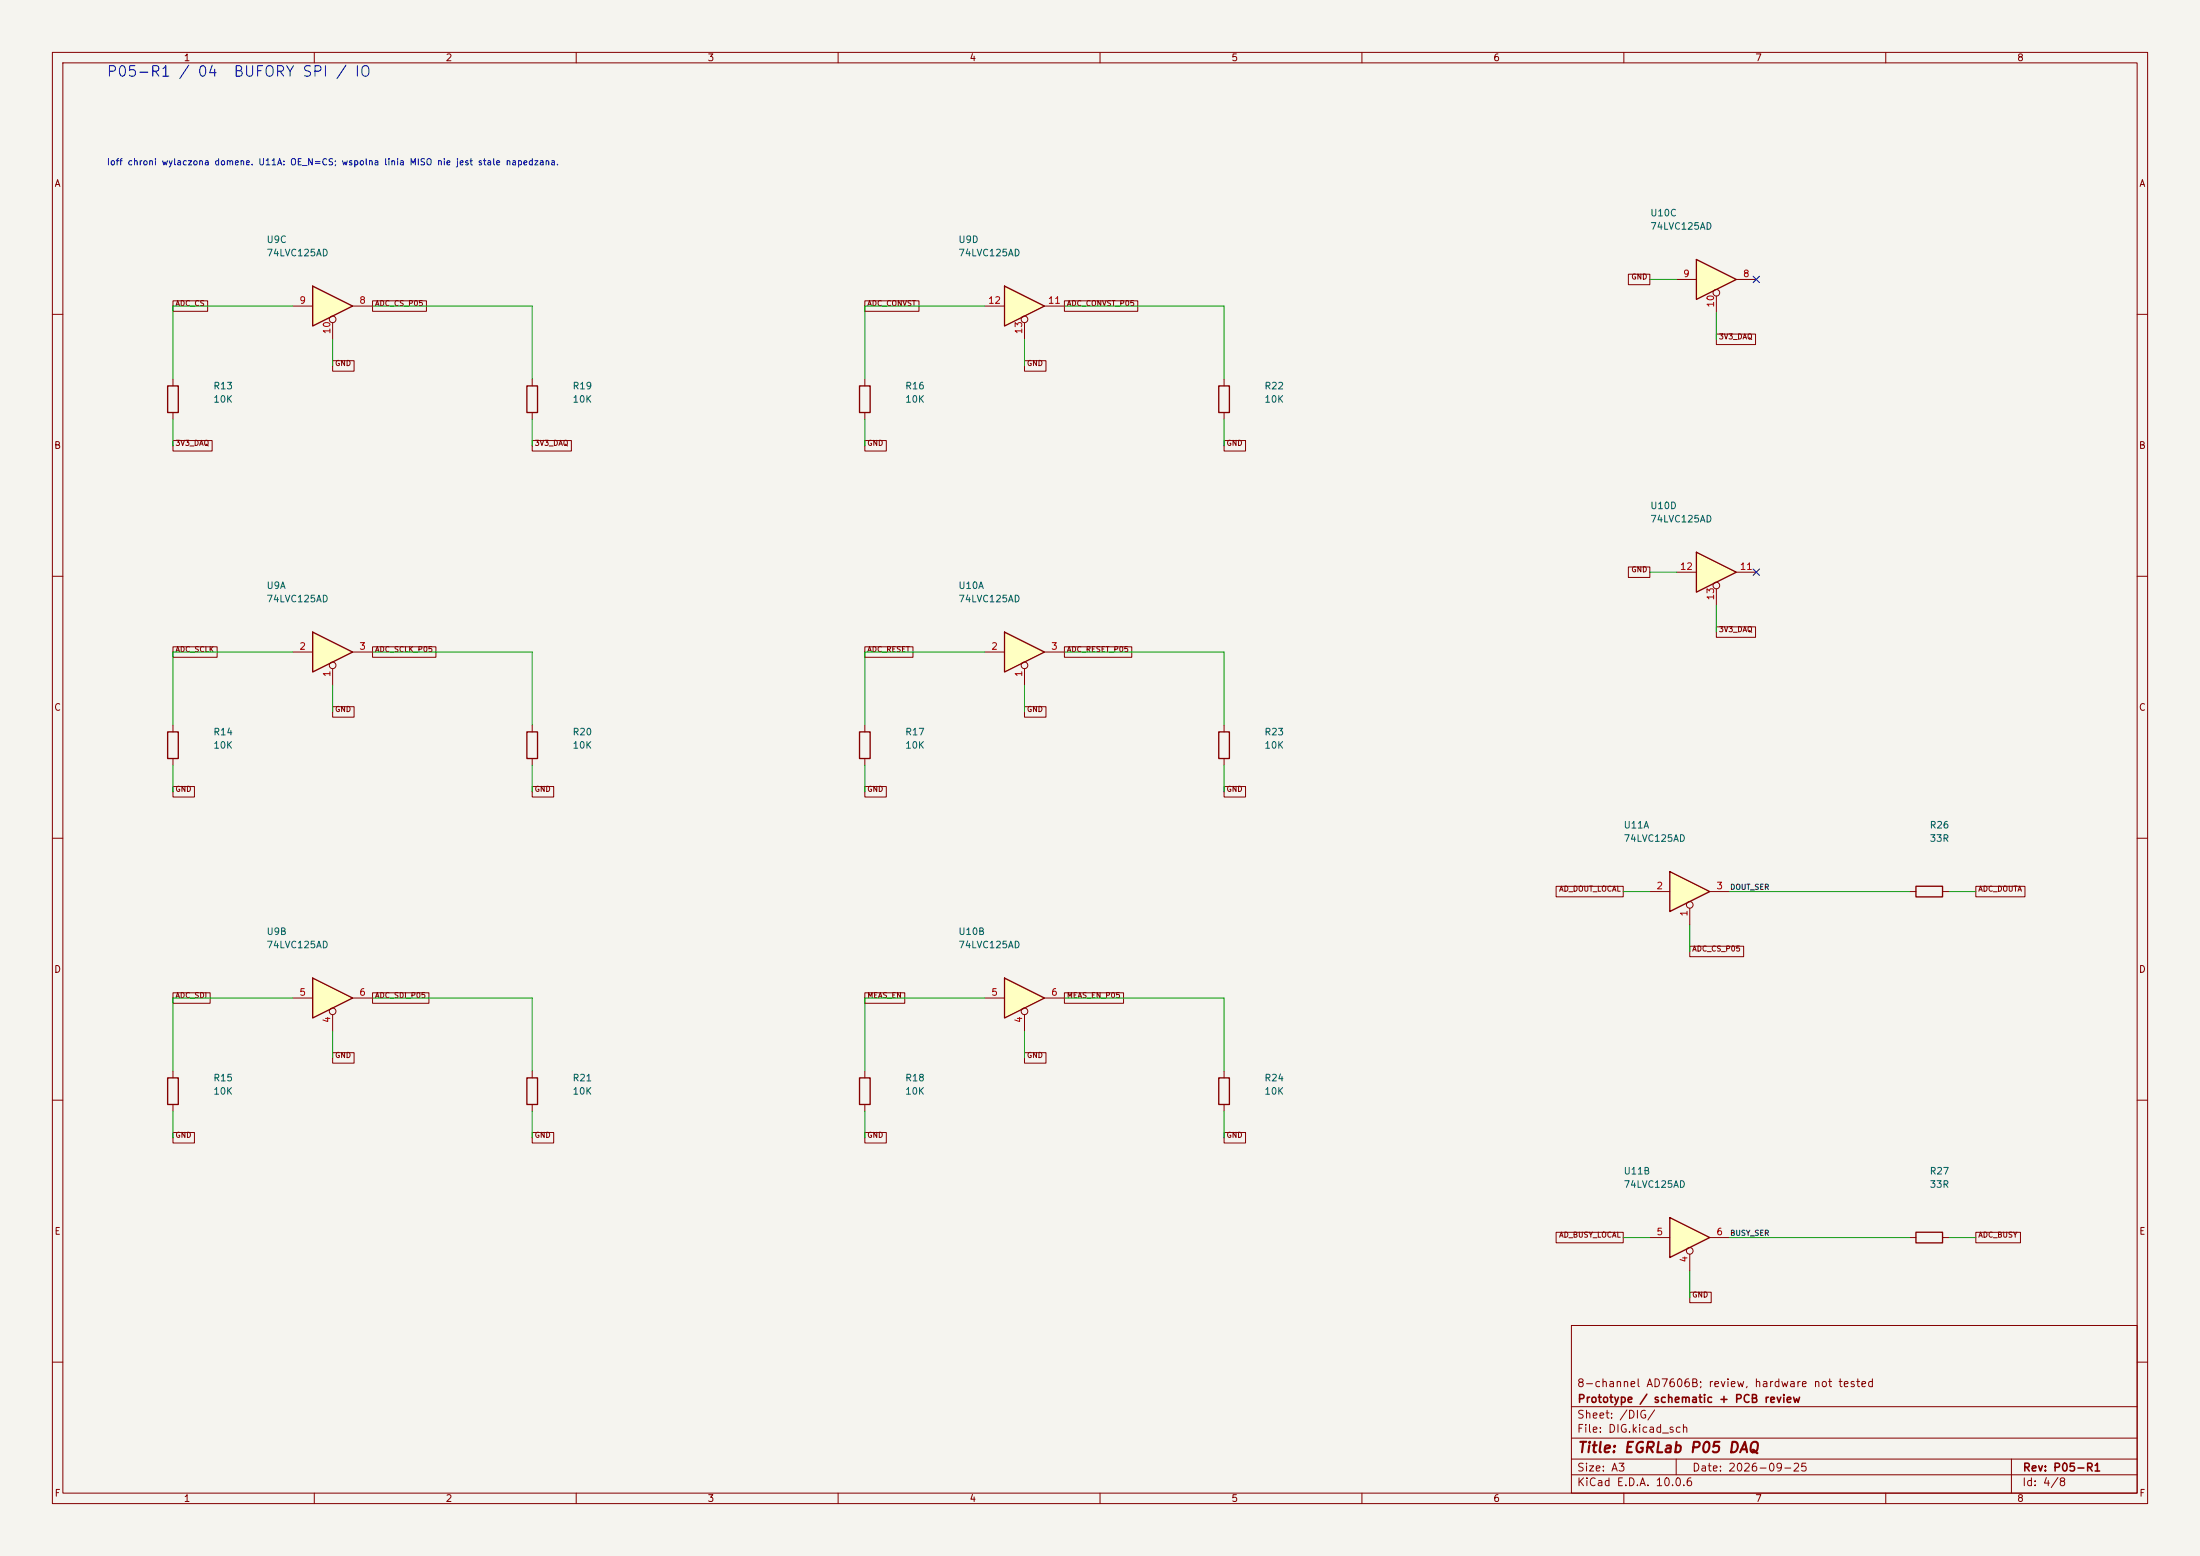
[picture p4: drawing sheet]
(kicad_sch (version 20250114) (generator "eeschema") (paper "A3") (title_block (title "EGRLab P05 DAQ") (date "2026-09-25") (rev "P05-R1") (company "Prototype / schematic + PCB review") (comment 1 "8-channel AD7606B; review, hardware not tested"))(lib_symbols (symbol "P05:74LVC125AD" (pin_names (offset 1.016)) (exclude_from_sim no) (in_bom yes) (on_board yes) (in_pos_files yes) (duplicate_pin_numbers_are_jumpers no) (symbol "74LVC125AD_1_0" (polyline (pts (xy -3.81 3.81) (xy -3.81 -3.81) (xy 3.81 0) (xy -3.81 3.81)) (stroke (width 0.254) (type default)) (fill (type background))) (pin input inverted (at 0 -6.35 90) (length 4.445) (name "" (effects (font (size 1.27 1.27)))) (number "1" (effects (font (size 1.27 1.27))))) (pin input line (at -7.62 0 0) (length 3.81) (name "" (effects (font (size 1.27 1.27)))) (number "2" (effects (font (size 1.27 1.27))))) (pin tri_state line (at 7.62 0 180) (length 3.81) (name "" (effects (font (size 1.27 1.27)))) (number "3" (effects (font (size 1.27 1.27)))))) (symbol "74LVC125AD_2_0" (polyline (pts (xy -3.81 3.81) (xy -3.81 -3.81) (xy 3.81 0) (xy -3.81 3.81)) (stroke (width 0.254) (type default)) (fill (type background))) (pin input inverted (at 0 -6.35 90) (length 4.445) (name "" (effects (font (size 1.27 1.27)))) (number "4" (effects (font (size 1.27 1.27))))) (pin input line (at -7.62 0 0) (length 3.81) (name "" (effects (font (size 1.27 1.27)))) (number "5" (effects (font (size 1.27 1.27))))) (pin tri_state line (at 7.62 0 180) (length 3.81) (name "" (effects (font (size 1.27 1.27)))) (number "6" (effects (font (size 1.27 1.27)))))) (symbol "74LVC125AD_3_0" (polyline (pts (xy -3.81 3.81) (xy -3.81 -3.81) (xy 3.81 0) (xy -3.81 3.81)) (stroke (width 0.254) (type default)) (fill (type background))) (pin tri_state line (at 7.62 0 180) (length 3.81) (name "" (effects (font (size 1.27 1.27)))) (number "8" (effects (font (size 1.27 1.27))))) (pin input line (at -7.62 0 0) (length 3.81) (name "" (effects (font (size 1.27 1.27)))) (number "9" (effects (font (size 1.27 1.27))))) (pin input inverted (at 0 -6.35 90) (length 4.445) (name "" (effects (font (size 1.27 1.27)))) (number "10" (effects (font (size 1.27 1.27)))))) (symbol "74LVC125AD_4_0" (polyline (pts (xy -3.81 3.81) (xy -3.81 -3.81) (xy 3.81 0) (xy -3.81 3.81)) (stroke (width 0.254) (type default)) (fill (type background))) (pin tri_state line (at 7.62 0 180) (length 3.81) (name "" (effects (font (size 1.27 1.27)))) (number "11" (effects (font (size 1.27 1.27))))) (pin input line (at -7.62 0 0) (length 3.81) (name "" (effects (font (size 1.27 1.27)))) (number "12" (effects (font (size 1.27 1.27))))) (pin input inverted (at 0 -6.35 90) (length 4.445) (name "" (effects (font (size 1.27 1.27)))) (number "13" (effects (font (size 1.27 1.27)))))) (symbol "74LVC125AD_5_0" (pin power_in line (at 0 -12.7 90) (length 5.08) (name "GND" (effects (font (size 1.27 1.27)))) (number "7" (effects (font (size 1.27 1.27))))) (pin power_in line (at 0 12.7 270) (length 5.08) (name "VCC" (effects (font (size 1.27 1.27)))) (number "14" (effects (font (size 1.27 1.27)))))) (symbol "74LVC125AD_5_1" (rectangle (start -5.08 7.62) (end 5.08 -7.62) (stroke (width 0.254) (type default)) (fill (type background)))) (embedded_fonts no))(symbol "P05:R" (pin_numbers (hide yes)) (pin_names (offset 0)) (exclude_from_sim no) (in_bom yes) (on_board yes) (in_pos_files yes) (duplicate_pin_numbers_are_jumpers no) (symbol "R_0_1" (rectangle (start -1.016 -2.54) (end 1.016 2.54) (stroke (width 0.254) (type default)) (fill (type none)))) (symbol "R_1_1" (pin passive line (at 0 3.81 270) (length 1.27) (name "" (effects (font (size 1.27 1.27)))) (number "1" (effects (font (size 1.27 1.27))))) (pin passive line (at 0 -3.81 90) (length 1.27) (name "" (effects (font (size 1.27 1.27)))) (number "2" (effects (font (size 1.27 1.27)))))) (embedded_fonts no)))(symbol (lib_id "P05:74LVC125AD") (at 63.5 58.42 0) (unit 3) (in_bom yes) (on_board yes) (dnp no) (property "Reference" "U9" (at 50.8 45.72 0) (effects (font (size 1.27 1.27)) (justify left))) (property "Value" "74LVC125AD" (at 50.8 48.26 0) (effects (font (size 1.27 1.27)) (justify left)))(property "Footprint" "Package_SO:SOIC-14_3.9x8.7mm_P1.27mm" (at 63.5 58.42 0) (effects (font (size 1 1)) hide))(property "MPN" "74LVC125AD,118" (at 63.5 58.42 0) (effects (font (size 1 1)) hide))(property "BaselineRef" "U_RX1" (at 63.5 58.42 0) (effects (font (size 1 1)) hide))(property "Datasheet" "https://assets.nexperia.com/documents/data-sheet/74LVC125A.pdf" (at 63.5 58.42 0) (effects (font (size 1 1)) hide))(pin "8")(pin "9")(pin "10"))(symbol (lib_id "P05:R") (at 33.02 76.2 0) (unit 1) (in_bom yes) (on_board yes) (dnp no) (property "Reference" "R13" (at 40.64 73.66 0) (effects (font (size 1.27 1.27)) (justify left))) (property "Value" "10K" (at 40.64 76.2 0) (effects (font (size 1.27 1.27)) (justify left)))(property "Footprint" "Resistor_THT:R_Axial_DIN0207_L6.3mm_D2.5mm_P10.16mm_Horizontal" (at 33.02 76.2 0) (effects (font (size 1 1)) hide))(property "MPN" "metal film resistor 10K 1%" (at 33.02 76.2 0) (effects (font (size 1 1)) hide))(property "BaselineRef" "R_EXT_ADC_CS" (at 33.02 76.2 0) (effects (font (size 1 1)) hide))(property "Datasheet" "" (at 33.02 76.2 0) (effects (font (size 1 1)) hide))(pin "1")(pin "2"))(symbol (lib_id "P05:R") (at 101.6 76.2 0) (unit 1) (in_bom yes) (on_board yes) (dnp no) (property "Reference" "R19" (at 109.22 73.66 0) (effects (font (size 1.27 1.27)) (justify left))) (property "Value" "10K" (at 109.22 76.2 0) (effects (font (size 1.27 1.27)) (justify left)))(property "Footprint" "Resistor_THT:R_Axial_DIN0207_L6.3mm_D2.5mm_P10.16mm_Horizontal" (at 101.6 76.2 0) (effects (font (size 1 1)) hide))(property "MPN" "metal film resistor 10K 1%" (at 101.6 76.2 0) (effects (font (size 1 1)) hide))(property "BaselineRef" "R_LOCAL_ADC_CS_P05" (at 101.6 76.2 0) (effects (font (size 1 1)) hide))(property "Datasheet" "" (at 101.6 76.2 0) (effects (font (size 1 1)) hide))(pin "1")(pin "2"))(wire (pts (xy 33.02 72.39) (xy 33.02 58.42)) (stroke (width 0) (type default)))(wire (pts (xy 33.02 58.42) (xy 55.88 58.42)) (stroke (width 0) (type default)))(global_label "ADC_CS" (shape passive)  (at 33.02 58.42 0) (effects (font (size 1 1)) (justify left bottom)))(wire (pts (xy 101.6 72.39) (xy 101.6 58.42)) (stroke (width 0) (type default)))(wire (pts (xy 71.12 58.42) (xy 101.6 58.42)) (stroke (width 0) (type default)))(global_label "ADC_CS_P05" (shape passive)  (at 71.12 58.42 0) (effects (font (size 1 1)) (justify left bottom)))(symbol (lib_id "P05:74LVC125AD") (at 63.5 124.46 0) (unit 1) (in_bom yes) (on_board yes) (dnp no) (property "Reference" "U9" (at 50.8 111.76 0) (effects (font (size 1.27 1.27)) (justify left))) (property "Value" "74LVC125AD" (at 50.8 114.30000000000001 0) (effects (font (size 1.27 1.27)) (justify left)))(property "Footprint" "Package_SO:SOIC-14_3.9x8.7mm_P1.27mm" (at 63.5 124.46 0) (effects (font (size 1 1)) hide))(property "MPN" "74LVC125AD,118" (at 63.5 124.46 0) (effects (font (size 1 1)) hide))(property "BaselineRef" "U_RX1" (at 63.5 124.46 0) (effects (font (size 1 1)) hide))(property "Datasheet" "https://assets.nexperia.com/documents/data-sheet/74LVC125A.pdf" (at 63.5 124.46 0) (effects (font (size 1 1)) hide))(pin "1")(pin "2")(pin "3"))(symbol (lib_id "P05:R") (at 33.02 142.24 0) (unit 1) (in_bom yes) (on_board yes) (dnp no) (property "Reference" "R14" (at 40.64 139.7 0) (effects (font (size 1.27 1.27)) (justify left))) (property "Value" "10K" (at 40.64 142.23999999999998 0) (effects (font (size 1.27 1.27)) (justify left)))(property "Footprint" "Resistor_THT:R_Axial_DIN0207_L6.3mm_D2.5mm_P10.16mm_Horizontal" (at 33.02 142.24 0) (effects (font (size 1 1)) hide))(property "MPN" "metal film resistor 10K 1%" (at 33.02 142.24 0) (effects (font (size 1 1)) hide))(property "BaselineRef" "R_EXT_ADC_SCLK" (at 33.02 142.24 0) (effects (font (size 1 1)) hide))(property "Datasheet" "" (at 33.02 142.24 0) (effects (font (size 1 1)) hide))(pin "1")(pin "2"))(symbol (lib_id "P05:R") (at 101.6 142.24 0) (unit 1) (in_bom yes) (on_board yes) (dnp no) (property "Reference" "R20" (at 109.22 139.7 0) (effects (font (size 1.27 1.27)) (justify left))) (property "Value" "10K" (at 109.22 142.23999999999998 0) (effects (font (size 1.27 1.27)) (justify left)))(property "Footprint" "Resistor_THT:R_Axial_DIN0207_L6.3mm_D2.5mm_P10.16mm_Horizontal" (at 101.6 142.24 0) (effects (font (size 1 1)) hide))(property "MPN" "metal film resistor 10K 1%" (at 101.6 142.24 0) (effects (font (size 1 1)) hide))(property "BaselineRef" "R_LOCAL_ADC_SCLK_P05" (at 101.6 142.24 0) (effects (font (size 1 1)) hide))(property "Datasheet" "" (at 101.6 142.24 0) (effects (font (size 1 1)) hide))(pin "1")(pin "2"))(wire (pts (xy 33.02 138.43) (xy 33.02 124.46)) (stroke (width 0) (type default)))(wire (pts (xy 33.02 124.46) (xy 55.88 124.46)) (stroke (width 0) (type default)))(global_label "ADC_SCLK" (shape passive)  (at 33.02 124.46 0) (effects (font (size 1 1)) (justify left bottom)))(wire (pts (xy 101.6 138.43) (xy 101.6 124.46)) (stroke (width 0) (type default)))(wire (pts (xy 71.12 124.46) (xy 101.6 124.46)) (stroke (width 0) (type default)))(global_label "ADC_SCLK_P05" (shape passive)  (at 71.12 124.46 0) (effects (font (size 1 1)) (justify left bottom)))(symbol (lib_id "P05:74LVC125AD") (at 63.5 190.5 0) (unit 2) (in_bom yes) (on_board yes) (dnp no) (property "Reference" "U9" (at 50.8 177.8 0) (effects (font (size 1.27 1.27)) (justify left))) (property "Value" "74LVC125AD" (at 50.8 180.34 0) (effects (font (size 1.27 1.27)) (justify left)))(property "Footprint" "Package_SO:SOIC-14_3.9x8.7mm_P1.27mm" (at 63.5 190.5 0) (effects (font (size 1 1)) hide))(property "MPN" "74LVC125AD,118" (at 63.5 190.5 0) (effects (font (size 1 1)) hide))(property "BaselineRef" "U_RX1" (at 63.5 190.5 0) (effects (font (size 1 1)) hide))(property "Datasheet" "https://assets.nexperia.com/documents/data-sheet/74LVC125A.pdf" (at 63.5 190.5 0) (effects (font (size 1 1)) hide))(pin "4")(pin "5")(pin "6"))(symbol (lib_id "P05:R") (at 33.02 208.28 0) (unit 1) (in_bom yes) (on_board yes) (dnp no) (property "Reference" "R15" (at 40.64 205.74 0) (effects (font (size 1.27 1.27)) (justify left))) (property "Value" "10K" (at 40.64 208.28 0) (effects (font (size 1.27 1.27)) (justify left)))(property "Footprint" "Resistor_THT:R_Axial_DIN0207_L6.3mm_D2.5mm_P10.16mm_Horizontal" (at 33.02 208.28 0) (effects (font (size 1 1)) hide))(property "MPN" "metal film resistor 10K 1%" (at 33.02 208.28 0) (effects (font (size 1 1)) hide))(property "BaselineRef" "R_EXT_ADC_SDI" (at 33.02 208.28 0) (effects (font (size 1 1)) hide))(property "Datasheet" "" (at 33.02 208.28 0) (effects (font (size 1 1)) hide))(pin "1")(pin "2"))(symbol (lib_id "P05:R") (at 101.6 208.28 0) (unit 1) (in_bom yes) (on_board yes) (dnp no) (property "Reference" "R21" (at 109.22 205.74 0) (effects (font (size 1.27 1.27)) (justify left))) (property "Value" "10K" (at 109.22 208.28 0) (effects (font (size 1.27 1.27)) (justify left)))(property "Footprint" "Resistor_THT:R_Axial_DIN0207_L6.3mm_D2.5mm_P10.16mm_Horizontal" (at 101.6 208.28 0) (effects (font (size 1 1)) hide))(property "MPN" "metal film resistor 10K 1%" (at 101.6 208.28 0) (effects (font (size 1 1)) hide))(property "BaselineRef" "R_LOCAL_ADC_SDI_P05" (at 101.6 208.28 0) (effects (font (size 1 1)) hide))(property "Datasheet" "" (at 101.6 208.28 0) (effects (font (size 1 1)) hide))(pin "1")(pin "2"))(wire (pts (xy 33.02 204.47) (xy 33.02 190.5)) (stroke (width 0) (type default)))(wire (pts (xy 33.02 190.5) (xy 55.88 190.5)) (stroke (width 0) (type default)))(global_label "ADC_SDI" (shape passive)  (at 33.02 190.5 0) (effects (font (size 1 1)) (justify left bottom)))(wire (pts (xy 101.6 204.47) (xy 101.6 190.5)) (stroke (width 0) (type default)))(wire (pts (xy 71.12 190.5) (xy 101.6 190.5)) (stroke (width 0) (type default)))(global_label "ADC_SDI_P05" (shape passive)  (at 71.12 190.5 0) (effects (font (size 1 1)) (justify left bottom)))(symbol (lib_id "P05:74LVC125AD") (at 195.58 58.42 0) (unit 4) (in_bom yes) (on_board yes) (dnp no) (property "Reference" "U9" (at 182.88 45.72 0) (effects (font (size 1.27 1.27)) (justify left))) (property "Value" "74LVC125AD" (at 182.88 48.26 0) (effects (font (size 1.27 1.27)) (justify left)))(property "Footprint" "Package_SO:SOIC-14_3.9x8.7mm_P1.27mm" (at 195.58 58.42 0) (effects (font (size 1 1)) hide))(property "MPN" "74LVC125AD,118" (at 195.58 58.42 0) (effects (font (size 1 1)) hide))(property "BaselineRef" "U_RX1" (at 195.58 58.42 0) (effects (font (size 1 1)) hide))(property "Datasheet" "https://assets.nexperia.com/documents/data-sheet/74LVC125A.pdf" (at 195.58 58.42 0) (effects (font (size 1 1)) hide))(pin "11")(pin "12")(pin "13"))(symbol (lib_id "P05:R") (at 165.1 76.2 0) (unit 1) (in_bom yes) (on_board yes) (dnp no) (property "Reference" "R16" (at 172.72 73.66 0) (effects (font (size 1.27 1.27)) (justify left))) (property "Value" "10K" (at 172.72 76.2 0) (effects (font (size 1.27 1.27)) (justify left)))(property "Footprint" "Resistor_THT:R_Axial_DIN0207_L6.3mm_D2.5mm_P10.16mm_Horizontal" (at 165.1 76.2 0) (effects (font (size 1 1)) hide))(property "MPN" "metal film resistor 10K 1%" (at 165.1 76.2 0) (effects (font (size 1 1)) hide))(property "BaselineRef" "R_EXT_ADC_CONVST" (at 165.1 76.2 0) (effects (font (size 1 1)) hide))(property "Datasheet" "" (at 165.1 76.2 0) (effects (font (size 1 1)) hide))(pin "1")(pin "2"))(symbol (lib_id "P05:R") (at 233.68 76.2 0) (unit 1) (in_bom yes) (on_board yes) (dnp no) (property "Reference" "R22" (at 241.3 73.66 0) (effects (font (size 1.27 1.27)) (justify left))) (property "Value" "10K" (at 241.3 76.2 0) (effects (font (size 1.27 1.27)) (justify left)))(property "Footprint" "Resistor_THT:R_Axial_DIN0207_L6.3mm_D2.5mm_P10.16mm_Horizontal" (at 233.68 76.2 0) (effects (font (size 1 1)) hide))(property "MPN" "metal film resistor 10K 1%" (at 233.68 76.2 0) (effects (font (size 1 1)) hide))(property "BaselineRef" "R_LOCAL_ADC_CONVST_P05" (at 233.68 76.2 0) (effects (font (size 1 1)) hide))(property "Datasheet" "" (at 233.68 76.2 0) (effects (font (size 1 1)) hide))(pin "1")(pin "2"))(wire (pts (xy 165.1 72.39) (xy 165.1 58.42)) (stroke (width 0) (type default)))(wire (pts (xy 165.1 58.42) (xy 187.96 58.42)) (stroke (width 0) (type default)))(global_label "ADC_CONVST" (shape passive)  (at 165.1 58.42 0) (effects (font (size 1 1)) (justify left bottom)))(wire (pts (xy 233.68 72.39) (xy 233.68 58.42)) (stroke (width 0) (type default)))(wire (pts (xy 203.2 58.42) (xy 233.68 58.42)) (stroke (width 0) (type default)))(global_label "ADC_CONVST_P05" (shape passive)  (at 203.2 58.42 0) (effects (font (size 1 1)) (justify left bottom)))(symbol (lib_id "P05:74LVC125AD") (at 195.58 124.46 0) (unit 1) (in_bom yes) (on_board yes) (dnp no) (property "Reference" "U10" (at 182.88 111.76 0) (effects (font (size 1.27 1.27)) (justify left))) (property "Value" "74LVC125AD" (at 182.88 114.30000000000001 0) (effects (font (size 1.27 1.27)) (justify left)))(property "Footprint" "Package_SO:SOIC-14_3.9x8.7mm_P1.27mm" (at 195.58 124.46 0) (effects (font (size 1 1)) hide))(property "MPN" "74LVC125AD,118" (at 195.58 124.46 0) (effects (font (size 1 1)) hide))(property "BaselineRef" "U_RX2" (at 195.58 124.46 0) (effects (font (size 1 1)) hide))(property "Datasheet" "https://assets.nexperia.com/documents/data-sheet/74LVC125A.pdf" (at 195.58 124.46 0) (effects (font (size 1 1)) hide))(pin "1")(pin "2")(pin "3"))(symbol (lib_id "P05:R") (at 165.1 142.24 0) (unit 1) (in_bom yes) (on_board yes) (dnp no) (property "Reference" "R17" (at 172.72 139.7 0) (effects (font (size 1.27 1.27)) (justify left))) (property "Value" "10K" (at 172.72 142.23999999999998 0) (effects (font (size 1.27 1.27)) (justify left)))(property "Footprint" "Resistor_THT:R_Axial_DIN0207_L6.3mm_D2.5mm_P10.16mm_Horizontal" (at 165.1 142.24 0) (effects (font (size 1 1)) hide))(property "MPN" "metal film resistor 10K 1%" (at 165.1 142.24 0) (effects (font (size 1 1)) hide))(property "BaselineRef" "R_EXT_ADC_RESET" (at 165.1 142.24 0) (effects (font (size 1 1)) hide))(property "Datasheet" "" (at 165.1 142.24 0) (effects (font (size 1 1)) hide))(pin "1")(pin "2"))(symbol (lib_id "P05:R") (at 233.68 142.24 0) (unit 1) (in_bom yes) (on_board yes) (dnp no) (property "Reference" "R23" (at 241.3 139.7 0) (effects (font (size 1.27 1.27)) (justify left))) (property "Value" "10K" (at 241.3 142.23999999999998 0) (effects (font (size 1.27 1.27)) (justify left)))(property "Footprint" "Resistor_THT:R_Axial_DIN0207_L6.3mm_D2.5mm_P10.16mm_Horizontal" (at 233.68 142.24 0) (effects (font (size 1 1)) hide))(property "MPN" "metal film resistor 10K 1%" (at 233.68 142.24 0) (effects (font (size 1 1)) hide))(property "BaselineRef" "R_LOCAL_ADC_RESET_P05" (at 233.68 142.24 0) (effects (font (size 1 1)) hide))(property "Datasheet" "" (at 233.68 142.24 0) (effects (font (size 1 1)) hide))(pin "1")(pin "2"))(wire (pts (xy 165.1 138.43) (xy 165.1 124.46)) (stroke (width 0) (type default)))(wire (pts (xy 165.1 124.46) (xy 187.96 124.46)) (stroke (width 0) (type default)))(global_label "ADC_RESET" (shape passive)  (at 165.1 124.46 0) (effects (font (size 1 1)) (justify left bottom)))(wire (pts (xy 233.68 138.43) (xy 233.68 124.46)) (stroke (width 0) (type default)))(wire (pts (xy 203.2 124.46) (xy 233.68 124.46)) (stroke (width 0) (type default)))(global_label "ADC_RESET_P05" (shape passive)  (at 203.2 124.46 0) (effects (font (size 1 1)) (justify left bottom)))(symbol (lib_id "P05:74LVC125AD") (at 195.58 190.5 0) (unit 2) (in_bom yes) (on_board yes) (dnp no) (property "Reference" "U10" (at 182.88 177.8 0) (effects (font (size 1.27 1.27)) (justify left))) (property "Value" "74LVC125AD" (at 182.88 180.34 0) (effects (font (size 1.27 1.27)) (justify left)))(property "Footprint" "Package_SO:SOIC-14_3.9x8.7mm_P1.27mm" (at 195.58 190.5 0) (effects (font (size 1 1)) hide))(property "MPN" "74LVC125AD,118" (at 195.58 190.5 0) (effects (font (size 1 1)) hide))(property "BaselineRef" "U_RX2" (at 195.58 190.5 0) (effects (font (size 1 1)) hide))(property "Datasheet" "https://assets.nexperia.com/documents/data-sheet/74LVC125A.pdf" (at 195.58 190.5 0) (effects (font (size 1 1)) hide))(pin "4")(pin "5")(pin "6"))(symbol (lib_id "P05:R") (at 165.1 208.28 0) (unit 1) (in_bom yes) (on_board yes) (dnp no) (property "Reference" "R18" (at 172.72 205.74 0) (effects (font (size 1.27 1.27)) (justify left))) (property "Value" "10K" (at 172.72 208.28 0) (effects (font (size 1.27 1.27)) (justify left)))(property "Footprint" "Resistor_THT:R_Axial_DIN0207_L6.3mm_D2.5mm_P10.16mm_Horizontal" (at 165.1 208.28 0) (effects (font (size 1 1)) hide))(property "MPN" "metal film resistor 10K 1%" (at 165.1 208.28 0) (effects (font (size 1 1)) hide))(property "BaselineRef" "R_EXT_MEAS_EN" (at 165.1 208.28 0) (effects (font (size 1 1)) hide))(property "Datasheet" "" (at 165.1 208.28 0) (effects (font (size 1 1)) hide))(pin "1")(pin "2"))(symbol (lib_id "P05:R") (at 233.68 208.28 0) (unit 1) (in_bom yes) (on_board yes) (dnp no) (property "Reference" "R24" (at 241.3 205.74 0) (effects (font (size 1.27 1.27)) (justify left))) (property "Value" "10K" (at 241.3 208.28 0) (effects (font (size 1.27 1.27)) (justify left)))(property "Footprint" "Resistor_THT:R_Axial_DIN0207_L6.3mm_D2.5mm_P10.16mm_Horizontal" (at 233.68 208.28 0) (effects (font (size 1 1)) hide))(property "MPN" "metal film resistor 10K 1%" (at 233.68 208.28 0) (effects (font (size 1 1)) hide))(property "BaselineRef" "R_LOCAL_MEAS_EN_P05" (at 233.68 208.28 0) (effects (font (size 1 1)) hide))(property "Datasheet" "" (at 233.68 208.28 0) (effects (font (size 1 1)) hide))(pin "1")(pin "2"))(wire (pts (xy 165.1 204.47) (xy 165.1 190.5)) (stroke (width 0) (type default)))(wire (pts (xy 165.1 190.5) (xy 187.96 190.5)) (stroke (width 0) (type default)))(global_label "MEAS_EN" (shape passive)  (at 165.1 190.5 0) (effects (font (size 1 1)) (justify left bottom)))(wire (pts (xy 233.68 204.47) (xy 233.68 190.5)) (stroke (width 0) (type default)))(wire (pts (xy 203.2 190.5) (xy 233.68 190.5)) (stroke (width 0) (type default)))(global_label "MEAS_EN_P05" (shape passive)  (at 203.2 190.5 0) (effects (font (size 1 1)) (justify left bottom)))(symbol (lib_id "P05:74LVC125AD") (at 327.66 53.34 0) (unit 3) (in_bom yes) (on_board yes) (dnp no) (property "Reference" "U10" (at 314.96 40.64 0) (effects (font (size 1.27 1.27)) (justify left))) (property "Value" "74LVC125AD" (at 314.96 43.18 0) (effects (font (size 1.27 1.27)) (justify left)))(property "Footprint" "Package_SO:SOIC-14_3.9x8.7mm_P1.27mm" (at 327.66 53.34 0) (effects (font (size 1 1)) hide))(property "MPN" "74LVC125AD,118" (at 327.66 53.34 0) (effects (font (size 1 1)) hide))(property "BaselineRef" "U_RX2" (at 327.66 53.34 0) (effects (font (size 1 1)) hide))(property "Datasheet" "https://assets.nexperia.com/documents/data-sheet/74LVC125A.pdf" (at 327.66 53.34 0) (effects (font (size 1 1)) hide))(pin "8")(pin "9")(pin "10"))(symbol (lib_id "P05:74LVC125AD") (at 327.66 109.22 0) (unit 4) (in_bom yes) (on_board yes) (dnp no) (property "Reference" "U10" (at 314.96 96.52 0) (effects (font (size 1.27 1.27)) (justify left))) (property "Value" "74LVC125AD" (at 314.96 99.06 0) (effects (font (size 1.27 1.27)) (justify left)))(property "Footprint" "Package_SO:SOIC-14_3.9x8.7mm_P1.27mm" (at 327.66 109.22 0) (effects (font (size 1 1)) hide))(property "MPN" "74LVC125AD,118" (at 327.66 109.22 0) (effects (font (size 1 1)) hide))(property "BaselineRef" "U_RX2" (at 327.66 109.22 0) (effects (font (size 1 1)) hide))(property "Datasheet" "https://assets.nexperia.com/documents/data-sheet/74LVC125A.pdf" (at 327.66 109.22 0) (effects (font (size 1 1)) hide))(pin "11")(pin "12")(pin "13"))(symbol (lib_id "P05:74LVC125AD") (at 322.58 170.18 0) (unit 1) (in_bom yes) (on_board yes) (dnp no) (property "Reference" "U11" (at 309.88 157.48 0) (effects (font (size 1.27 1.27)) (justify left))) (property "Value" "74LVC125AD" (at 309.88 160.01999999999998 0) (effects (font (size 1.27 1.27)) (justify left)))(property "Footprint" "Package_SO:SOIC-14_3.9x8.7mm_P1.27mm" (at 322.58 170.18 0) (effects (font (size 1 1)) hide))(property "MPN" "74LVC125AD,118" (at 322.58 170.18 0) (effects (font (size 1 1)) hide))(property "BaselineRef" "U_TX" (at 322.58 170.18 0) (effects (font (size 1 1)) hide))(property "Datasheet" "https://assets.nexperia.com/documents/data-sheet/74LVC125A.pdf" (at 322.58 170.18 0) (effects (font (size 1 1)) hide))(pin "1")(pin "2")(pin "3"))(symbol (lib_id "P05:74LVC125AD") (at 322.58 236.22 0) (unit 2) (in_bom yes) (on_board yes) (dnp no) (property "Reference" "U11" (at 309.88 223.52 0) (effects (font (size 1.27 1.27)) (justify left))) (property "Value" "74LVC125AD" (at 309.88 226.06 0) (effects (font (size 1.27 1.27)) (justify left)))(property "Footprint" "Package_SO:SOIC-14_3.9x8.7mm_P1.27mm" (at 322.58 236.22 0) (effects (font (size 1 1)) hide))(property "MPN" "74LVC125AD,118" (at 322.58 236.22 0) (effects (font (size 1 1)) hide))(property "BaselineRef" "U_TX" (at 322.58 236.22 0) (effects (font (size 1 1)) hide))(property "Datasheet" "https://assets.nexperia.com/documents/data-sheet/74LVC125A.pdf" (at 322.58 236.22 0) (effects (font (size 1 1)) hide))(pin "4")(pin "5")(pin "6"))(symbol (lib_id "P05:R") (at 368.3 170.18 90) (unit 1) (in_bom yes) (on_board yes) (dnp no) (property "Reference" "R26" (at 368.3 157.48 90) (effects (font (size 1.27 1.27)) (justify right))) (property "Value" "33R" (at 368.3 160.01999999999998 90) (effects (font (size 1.27 1.27)) (justify right)))(property "Footprint" "Resistor_SMD:R_0805_2012Metric" (at 368.3 170.18 0) (effects (font (size 1 1)) hide))(property "MPN" "0805 1% 0.125W 33R" (at 368.3 170.18 0) (effects (font (size 1 1)) hide))(property "BaselineRef" "ADDED_DOUT_DAMP" (at 368.3 170.18 0) (effects (font (size 1 1)) hide))(property "Datasheet" "" (at 368.3 170.18 0) (effects (font (size 1 1)) hide))(pin "1")(pin "2"))(symbol (lib_id "P05:R") (at 368.3 236.22 90) (unit 1) (in_bom yes) (on_board yes) (dnp no) (property "Reference" "R27" (at 368.3 223.52 90) (effects (font (size 1.27 1.27)) (justify right))) (property "Value" "33R" (at 368.3 226.06 90) (effects (font (size 1.27 1.27)) (justify right)))(property "Footprint" "Resistor_SMD:R_0805_2012Metric" (at 368.3 236.22 0) (effects (font (size 1 1)) hide))(property "MPN" "0805 1% 0.125W 33R" (at 368.3 236.22 0) (effects (font (size 1 1)) hide))(property "BaselineRef" "ADDED_BUSY_DAMP" (at 368.3 236.22 0) (effects (font (size 1 1)) hide))(property "Datasheet" "" (at 368.3 236.22 0) (effects (font (size 1 1)) hide))(pin "1")(pin "2"))(wire (pts (xy 330.2 170.18) (xy 364.49 170.18)) (stroke (width 0) (type default)))(label "DOUT_SER"  (at 330.2 170.18 0) (effects (font (size 1 1)) (justify left bottom)))(wire (pts (xy 330.2 236.22) (xy 364.49 236.22)) (stroke (width 0) (type default)))(label "BUSY_SER"  (at 330.2 236.22 0) (effects (font (size 1 1)) (justify left bottom)))(text "Ioff chroni wylaczona domene. U11A: OE_N=CS; wspolna linia MISO nie jest stale napedzana." (at 20.32 30.48 0) (effects (font (size 1.2 1.2)) (justify left top)))(text "P05-R1 / 04  BUFORY SPI / IO" (at 20.32 12.7 0) (effects (font (size 2 2)) (justify left top)))(wire (pts (xy 63.5 64.77) (xy 63.5 69.85)) (stroke (width 0) (type default)))(global_label "GND" (shape passive) (at 63.5 69.85 0) (effects (font (size 1 1)) (justify left bottom)))(wire (pts (xy 33.02 80.01) (xy 33.02 85.09)) (stroke (width 0) (type default)))(global_label "3V3_DAQ" (shape passive) (at 33.02 85.09 0) (effects (font (size 1 1)) (justify left bottom)))(wire (pts (xy 101.6 80.01) (xy 101.6 85.09)) (stroke (width 0) (type default)))(global_label "3V3_DAQ" (shape passive) (at 101.6 85.09 0) (effects (font (size 1 1)) (justify left bottom)))(wire (pts (xy 63.5 130.81) (xy 63.5 135.89)) (stroke (width 0) (type default)))(global_label "GND" (shape passive) (at 63.5 135.89 0) (effects (font (size 1 1)) (justify left bottom)))(wire (pts (xy 33.02 146.05) (xy 33.02 151.13)) (stroke (width 0) (type default)))(global_label "GND" (shape passive) (at 33.02 151.13 0) (effects (font (size 1 1)) (justify left bottom)))(wire (pts (xy 101.6 146.05) (xy 101.6 151.13)) (stroke (width 0) (type default)))(global_label "GND" (shape passive) (at 101.6 151.13 0) (effects (font (size 1 1)) (justify left bottom)))(wire (pts (xy 63.5 196.85) (xy 63.5 201.93)) (stroke (width 0) (type default)))(global_label "GND" (shape passive) (at 63.5 201.93 0) (effects (font (size 1 1)) (justify left bottom)))(wire (pts (xy 33.02 212.09) (xy 33.02 217.17)) (stroke (width 0) (type default)))(global_label "GND" (shape passive) (at 33.02 217.17 0) (effects (font (size 1 1)) (justify left bottom)))(wire (pts (xy 101.6 212.09) (xy 101.6 217.17)) (stroke (width 0) (type default)))(global_label "GND" (shape passive) (at 101.6 217.17 0) (effects (font (size 1 1)) (justify left bottom)))(wire (pts (xy 195.58 64.77) (xy 195.58 69.85)) (stroke (width 0) (type default)))(global_label "GND" (shape passive) (at 195.58 69.85 0) (effects (font (size 1 1)) (justify left bottom)))(wire (pts (xy 165.1 80.01) (xy 165.1 85.09)) (stroke (width 0) (type default)))(global_label "GND" (shape passive) (at 165.1 85.09 0) (effects (font (size 1 1)) (justify left bottom)))(wire (pts (xy 233.68 80.01) (xy 233.68 85.09)) (stroke (width 0) (type default)))(global_label "GND" (shape passive) (at 233.68 85.09 0) (effects (font (size 1 1)) (justify left bottom)))(wire (pts (xy 195.58 130.81) (xy 195.58 135.89)) (stroke (width 0) (type default)))(global_label "GND" (shape passive) (at 195.58 135.89 0) (effects (font (size 1 1)) (justify left bottom)))(wire (pts (xy 165.1 146.05) (xy 165.1 151.13)) (stroke (width 0) (type default)))(global_label "GND" (shape passive) (at 165.1 151.13 0) (effects (font (size 1 1)) (justify left bottom)))(wire (pts (xy 233.68 146.05) (xy 233.68 151.13)) (stroke (width 0) (type default)))(global_label "GND" (shape passive) (at 233.68 151.13 0) (effects (font (size 1 1)) (justify left bottom)))(wire (pts (xy 195.58 196.85) (xy 195.58 201.93)) (stroke (width 0) (type default)))(global_label "GND" (shape passive) (at 195.58 201.93 0) (effects (font (size 1 1)) (justify left bottom)))(wire (pts (xy 165.1 212.09) (xy 165.1 217.17)) (stroke (width 0) (type default)))(global_label "GND" (shape passive) (at 165.1 217.17 0) (effects (font (size 1 1)) (justify left bottom)))(wire (pts (xy 233.68 212.09) (xy 233.68 217.17)) (stroke (width 0) (type default)))(global_label "GND" (shape passive) (at 233.68 217.17 0) (effects (font (size 1 1)) (justify left bottom)))(no_connect (at 335.28 53.34))(wire (pts (xy 320.04 53.34) (xy 314.96 53.34)) (stroke (width 0) (type default)))(global_label "GND" (shape passive) (at 314.96 53.34 0) (effects (font (size 1 1)) (justify right bottom)))(wire (pts (xy 327.66 59.69) (xy 327.66 64.77)) (stroke (width 0) (type default)))(global_label "3V3_DAQ" (shape passive) (at 327.66 64.77 0) (effects (font (size 1 1)) (justify left bottom)))(no_connect (at 335.28 109.22))(wire (pts (xy 320.04 109.22) (xy 314.96 109.22)) (stroke (width 0) (type default)))(global_label "GND" (shape passive) (at 314.96 109.22 0) (effects (font (size 1 1)) (justify right bottom)))(wire (pts (xy 327.66 115.57) (xy 327.66 120.65)) (stroke (width 0) (type default)))(global_label "3V3_DAQ" (shape passive) (at 327.66 120.65 0) (effects (font (size 1 1)) (justify left bottom)))(wire (pts (xy 322.58 176.53) (xy 322.58 181.61)) (stroke (width 0) (type default)))(global_label "ADC_CS_P05" (shape passive) (at 322.58 181.61 0) (effects (font (size 1 1)) (justify left bottom)))(wire (pts (xy 314.96 170.18) (xy 309.88 170.18)) (stroke (width 0) (type default)))(global_label "AD_DOUT_LOCAL" (shape passive) (at 309.88 170.18 0) (effects (font (size 1 1)) (justify right bottom)))(wire (pts (xy 322.58 242.57) (xy 322.58 247.65)) (stroke (width 0) (type default)))(global_label "GND" (shape passive) (at 322.58 247.65 0) (effects (font (size 1 1)) (justify left bottom)))(wire (pts (xy 314.96 236.22) (xy 309.88 236.22)) (stroke (width 0) (type default)))(global_label "AD_BUSY_LOCAL" (shape passive) (at 309.88 236.22 0) (effects (font (size 1 1)) (justify right bottom)))(wire (pts (xy 372.11 170.18) (xy 377.19 170.18)) (stroke (width 0) (type default)))(global_label "ADC_DOUTA" (shape passive) (at 377.19 170.18 0) (effects (font (size 1 1)) (justify left bottom)))(wire (pts (xy 372.11 236.22) (xy 377.19 236.22)) (stroke (width 0) (type default)))(global_label "ADC_BUSY" (shape passive) (at 377.19 236.22 0) (effects (font (size 1 1)) (justify left bottom))))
